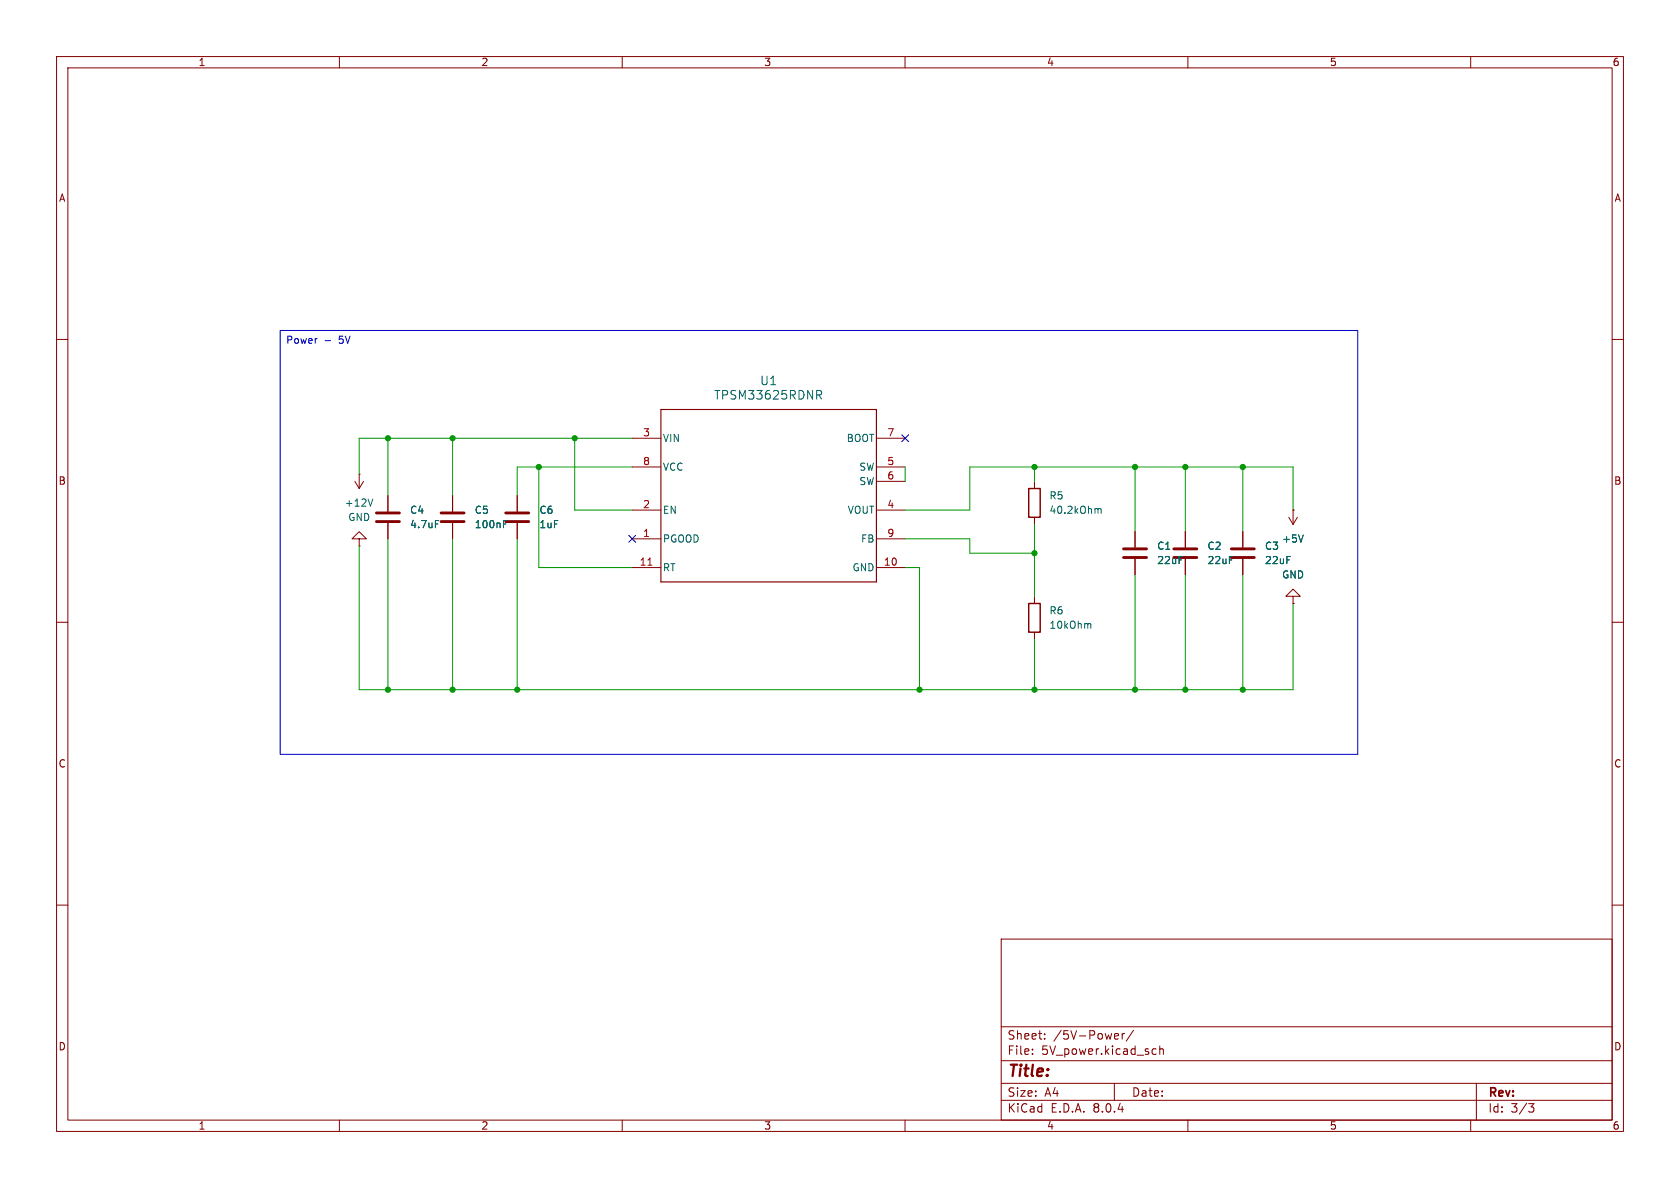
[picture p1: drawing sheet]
(kicad_sch
 (version 20231120)
 (generator "eeschema")
 (generator_version "8.0")
 (paper "A4")
 (lib_symbols
  (symbol "2025-01-06_13-50-15:TPSM33625RDNR"
   (pin_names
    (offset 0.254)) (exclude_from_sim no) (in_bom yes) (on_board yes)
   (property "Reference" "U" (at 0 2.54 0) (effects (font (size 1.524 1.524))))
   (property "Value" "TPSM33625RDNR" (at 0 0 0) (effects (font (size 1.524 1.524))))
   (property "Footprint" "RDN0011A-MFG" (at 0 0 0) (effects (font (size 1.27 1.27)
    (italic yes)) (hide yes)))
   (property "Datasheet" "TPSM33625RDNR" (at 0 0 0) (effects (font (size 1.27 1.27)
    (italic yes)) (hide yes)))
   (property "Description" "" (at 0 0 0) (effects (font (size 1.27 1.27)) (hide yes)))
   (property "ki_locked" "" (at 0 0 0) (effects (font (size 1.27 1.27))))
   (symbol "TPSM33625RDNR_0_1"
    (polyline (pts (xy 5.08 -25.4) (xy 43.18 -25.4)) (stroke (width 0.2032) (type default)) (fill (type none)))
    (polyline (pts (xy 5.08 5.08) (xy 5.08 -25.4)) (stroke (width 0.2032) (type default)) (fill (type none)))
    (polyline (pts (xy 43.18 -25.4) (xy 43.18 5.08)) (stroke (width 0.2032) (type default)) (fill (type none)))
    (polyline (pts (xy 43.18 5.08) (xy 5.08 5.08)) (stroke (width 0.2032) (type default)) (fill (type none)))
    (pin open_collector line (at 0 -17.78 0) (length 5.08) (name "PGOOD" (effects (font (size 1.27 1.27)))) (number "1" (effects (font (size 1.27 1.27)))))
    (pin power_in line (at 48.26 -22.86 180) (length 5.08) (name "GND" (effects (font (size 1.27 1.27)))) (number "10" (effects (font (size 1.27 1.27)))))
    (pin unspecified line (at 0 -22.86 0) (length 5.08) (name "RT" (effects (font (size 1.27 1.27)))) (number "11" (effects (font (size 1.27 1.27)))))
    (pin input line (at 0 -12.7 0) (length 5.08) (name "EN" (effects (font (size 1.27 1.27)))) (number "2" (effects (font (size 1.27 1.27)))))
    (pin power_in line (at 0 0 0) (length 5.08) (name "VIN" (effects (font (size 1.27 1.27)))) (number "3" (effects (font (size 1.27 1.27)))))
    (pin power_in line (at 48.26 -12.7 180) (length 5.08) (name "VOUT" (effects (font (size 1.27 1.27)))) (number "4" (effects (font (size 1.27 1.27)))))
    (pin unspecified line (at 48.26 -5.08 180) (length 5.08) (name "SW" (effects (font (size 1.27 1.27)))) (number "5" (effects (font (size 1.27 1.27)))))
    (pin unspecified line (at 48.26 -7.62 180) (length 5.08) (name "SW" (effects (font (size 1.27 1.27)))) (number "6" (effects (font (size 1.27 1.27)))))
    (pin unspecified line (at 48.26 0 180) (length 5.08) (name "BOOT" (effects (font (size 1.27 1.27)))) (number "7" (effects (font (size 1.27 1.27)))))
    (pin unspecified line (at 0 -5.08 0) (length 5.08) (name "VCC" (effects (font (size 1.27 1.27)))) (number "8" (effects (font (size 1.27 1.27)))))
    (pin unspecified line (at 48.26 -17.78 180) (length 5.08) (name "FB" (effects (font (size 1.27 1.27)))) (number "9" (effects (font (size 1.27 1.27)))))))
  (symbol "Device:C"
   (pin_numbers hide)
   (pin_names
    (offset 0.254)) (exclude_from_sim no) (in_bom yes) (on_board yes)
   (property "Reference" "C" (at 0.635 2.54 0) (effects (font (size 1.27 1.27)) (justify left)))
   (property "Value" "C" (at 0.635 -2.54 0) (effects (font (size 1.27 1.27)) (justify left)))
   (property "Footprint" "" (at 0.9652 -3.81 0) (effects (font (size 1.27 1.27)) (hide yes)))
   (property "Datasheet" "~" (at 0 0 0) (effects (font (size 1.27 1.27)) (hide yes)))
   (property "Description" "Unpolarized capacitor" (at 0 0 0) (effects (font (size 1.27 1.27)) (hide yes)))
   (symbol "C_0_1"
    (polyline (pts (xy -2.032 -0.762) (xy 2.032 -0.762)) (stroke (width 0.508) (type default)) (fill (type none)))
    (polyline (pts (xy -2.032 0.762) (xy 2.032 0.762)) (stroke (width 0.508) (type default)) (fill (type none))))
   (symbol "C_1_1"
    (pin passive line (at 0 3.81 270) (length 2.794) (name "~" (effects (font (size 1.27 1.27)))) (number "1" (effects (font (size 1.27 1.27)))))
    (pin passive line (at 0 -3.81 90) (length 2.794) (name "~" (effects (font (size 1.27 1.27)))) (number "2" (effects (font (size 1.27 1.27)))))))
  (symbol "Device:R"
   (pin_numbers hide)
   (pin_names
    (offset 0)) (exclude_from_sim no) (in_bom yes) (on_board yes)
   (property "Reference" "R" (at 2.032 0 90) (effects (font (size 1.27 1.27))))
   (property "Value" "R" (at 0 0 90) (effects (font (size 1.27 1.27))))
   (property "Footprint" "" (at -1.778 0 90) (effects (font (size 1.27 1.27)) (hide yes)))
   (property "Datasheet" "~" (at 0 0 0) (effects (font (size 1.27 1.27)) (hide yes)))
   (property "Description" "Resistor" (at 0 0 0) (effects (font (size 1.27 1.27)) (hide yes)))
   (symbol "R_0_1"
    (rectangle (start -1.016 -2.54) (end 1.016 2.54) (stroke (width 0.254) (type default)) (fill (type none))))
   (symbol "R_1_1"
    (pin passive line (at 0 3.81 270) (length 1.27) (name "~" (effects (font (size 1.27 1.27)))) (number "1" (effects (font (size 1.27 1.27)))))
    (pin passive line (at 0 -3.81 90) (length 1.27) (name "~" (effects (font (size 1.27 1.27)))) (number "2" (effects (font (size 1.27 1.27)))))))
  (symbol "power:+12V"
   (power)
   (pin_numbers hide)
   (pin_names
    (offset 0) hide) (exclude_from_sim no) (in_bom yes) (on_board yes)
   (property "Reference" "#PWR" (at 0 -3.81 0) (effects (font (size 1.27 1.27)) (hide yes)))
   (property "Value" "+12V" (at 0 3.556 0) (effects (font (size 1.27 1.27))))
   (property "Footprint" "" (at 0 0 0) (effects (font (size 1.27 1.27)) (hide yes)))
   (property "Datasheet" "" (at 0 0 0) (effects (font (size 1.27 1.27)) (hide yes)))
   (property "Description" "Power symbol creates a global label with name \"+12V\"" (at 0 0 0) (effects (font (size 1.27 1.27)) (hide yes)))
   (symbol "+12V_0_1"
    (polyline (pts (xy -0.762 1.27) (xy 0 2.54)) (stroke (width 0) (type default)) (fill (type none)))
    (polyline (pts (xy 0 0) (xy 0 2.54)) (stroke (width 0) (type default)) (fill (type none)))
    (polyline (pts (xy 0 2.54) (xy 0.762 1.27)) (stroke (width 0) (type default)) (fill (type none))))
   (symbol "+12V_1_1"
    (pin power_in line (at 0 0 90) (length 0) (name "~" (effects (font (size 1.27 1.27)))) (number "1" (effects (font (size 1.27 1.27)))))))
  (symbol "power:+5V"
   (power)
   (pin_numbers hide)
   (pin_names
    (offset 0) hide) (exclude_from_sim no) (in_bom yes) (on_board yes)
   (property "Reference" "#PWR" (at 0 -3.81 0) (effects (font (size 1.27 1.27)) (hide yes)))
   (property "Value" "+5V" (at 0 3.556 0) (effects (font (size 1.27 1.27))))
   (property "Footprint" "" (at 0 0 0) (effects (font (size 1.27 1.27)) (hide yes)))
   (property "Datasheet" "" (at 0 0 0) (effects (font (size 1.27 1.27)) (hide yes)))
   (property "Description" "Power symbol creates a global label with name \"+5V\"" (at 0 0 0) (effects (font (size 1.27 1.27)) (hide yes)))
   (symbol "+5V_0_1"
    (polyline (pts (xy -0.762 1.27) (xy 0 2.54)) (stroke (width 0) (type default)) (fill (type none)))
    (polyline (pts (xy 0 0) (xy 0 2.54)) (stroke (width 0) (type default)) (fill (type none)))
    (polyline (pts (xy 0 2.54) (xy 0.762 1.27)) (stroke (width 0) (type default)) (fill (type none))))
   (symbol "+5V_1_1"
    (pin power_in line (at 0 0 90) (length 0) (name "~" (effects (font (size 1.27 1.27)))) (number "1" (effects (font (size 1.27 1.27)))))))
  (symbol "power:GND"
   (power)
   (pin_numbers hide)
   (pin_names
    (offset 0) hide) (exclude_from_sim no) (in_bom yes) (on_board yes)
   (property "Reference" "#PWR" (at 0 -6.35 0) (effects (font (size 1.27 1.27)) (hide yes)))
   (property "Value" "GND" (at 0 -3.81 0) (effects (font (size 1.27 1.27))))
   (property "Footprint" "" (at 0 0 0) (effects (font (size 1.27 1.27)) (hide yes)))
   (property "Datasheet" "" (at 0 0 0) (effects (font (size 1.27 1.27)) (hide yes)))
   (property "Description" "Power symbol creates a global label with name \"GND\" , ground" (at 0 0 0) (effects (font (size 1.27 1.27)) (hide yes)))
   (symbol "GND_0_1"
    (polyline (pts (xy 0 0) (xy 0 -1.27) (xy 1.27 -1.27) (xy 0 -2.54) (xy -1.27 -1.27) (xy 0 -1.27)) (stroke (width 0) (type default)) (fill (type none))))
   (symbol "GND_1_1"
    (pin power_in line (at 0 0 270) (length 0) (name "~" (effects (font (size 1.27 1.27)))) (number "1" (effects (font (size 1.27 1.27))))))))
 (junction
  (at 68.58 77.47)
  (diameter 0)
  (color 0 0 0 0))
 (junction
  (at 200.66 82.55)
  (diameter 0)
  (color 0 0 0 0))
 (junction
  (at 68.58 121.92)
  (diameter 0)
  (color 0 0 0 0))
 (junction
  (at 209.55 82.55)
  (diameter 0)
  (color 0 0 0 0))
 (junction
  (at 95.25 82.55)
  (diameter 0)
  (color 0 0 0 0))
 (junction
  (at 182.88 97.79)
  (diameter 0)
  (color 0 0 0 0))
 (junction
  (at 101.6 77.47)
  (diameter 0)
  (color 0 0 0 0))
 (junction
  (at 80.01 121.92)
  (diameter 0)
  (color 0 0 0 0))
 (junction
  (at 80.01 77.47)
  (diameter 0)
  (color 0 0 0 0))
 (junction
  (at 182.88 82.55)
  (diameter 0)
  (color 0 0 0 0))
 (junction
  (at 209.55 121.92)
  (diameter 0)
  (color 0 0 0 0))
 (junction
  (at 91.44 121.92)
  (diameter 0)
  (color 0 0 0 0))
 (junction
  (at 162.56 121.92)
  (diameter 0)
  (color 0 0 0 0))
 (junction
  (at 200.66 121.92)
  (diameter 0)
  (color 0 0 0 0))
 (junction
  (at 219.71 82.55)
  (diameter 0)
  (color 0 0 0 0))
 (junction
  (at 219.71 121.92)
  (diameter 0)
  (color 0 0 0 0))
 (junction
  (at 182.88 121.92)
  (diameter 0)
  (color 0 0 0 0))
 (no_connect
  (at 160.02 77.47))
 (no_connect
  (at 111.76 95.25))
 (wire
  (pts (xy 91.44 82.55) (xy 91.44 87.63))
  (stroke (width 0) (type default)))
 (wire
  (pts (xy 209.55 101.6) (xy 209.55 121.92))
  (stroke (width 0) (type default)))
 (wire
  (pts (xy 182.88 92.71) (xy 182.88 97.79))
  (stroke (width 0) (type default)))
 (wire
  (pts (xy 111.76 100.33) (xy 95.25 100.33))
  (stroke (width 0) (type default)))
 (wire
  (pts (xy 68.58 77.47) (xy 68.58 87.63))
  (stroke (width 0) (type default)))
 (wire
  (pts (xy 209.55 82.55) (xy 219.71 82.55))
  (stroke (width 0) (type default)))
 (wire
  (pts (xy 182.88 97.79) (xy 182.88 105.41))
  (stroke (width 0) (type default)))
 (wire
  (pts (xy 160.02 95.25) (xy 171.45 95.25))
  (stroke (width 0) (type default)))
 (wire
  (pts (xy 160.02 90.17) (xy 171.45 90.17))
  (stroke (width 0) (type default)))
 (wire
  (pts (xy 219.71 82.55) (xy 219.71 93.98))
  (stroke (width 0) (type default)))
 (wire
  (pts (xy 91.44 95.25) (xy 91.44 121.92))
  (stroke (width 0) (type default)))
 (wire
  (pts (xy 95.25 82.55) (xy 111.76 82.55))
  (stroke (width 0) (type default)))
 (wire
  (pts (xy 68.58 121.92) (xy 80.01 121.92))
  (stroke (width 0) (type default)))
 (wire
  (pts (xy 68.58 95.25) (xy 68.58 121.92))
  (stroke (width 0) (type default)))
 (wire
  (pts (xy 219.71 82.55) (xy 228.6 82.55))
  (stroke (width 0) (type default)))
 (wire
  (pts (xy 80.01 121.92) (xy 91.44 121.92))
  (stroke (width 0) (type default)))
 (wire
  (pts (xy 182.88 121.92) (xy 200.66 121.92))
  (stroke (width 0) (type default)))
 (wire
  (pts (xy 200.66 121.92) (xy 209.55 121.92))
  (stroke (width 0) (type default)))
 (wire
  (pts (xy 200.66 82.55) (xy 200.66 93.98))
  (stroke (width 0) (type default)))
 (wire
  (pts (xy 171.45 97.79) (xy 182.88 97.79))
  (stroke (width 0) (type default)))
 (wire
  (pts (xy 182.88 82.55) (xy 182.88 85.09))
  (stroke (width 0) (type default)))
 (wire
  (pts (xy 209.55 121.92) (xy 219.71 121.92))
  (stroke (width 0) (type default)))
 (wire
  (pts (xy 80.01 77.47) (xy 101.6 77.47))
  (stroke (width 0) (type default)))
 (wire
  (pts (xy 228.6 106.68) (xy 228.6 121.92))
  (stroke (width 0) (type default)))
 (wire
  (pts (xy 160.02 100.33) (xy 162.56 100.33))
  (stroke (width 0) (type default)))
 (wire
  (pts (xy 91.44 82.55) (xy 95.25 82.55))
  (stroke (width 0) (type default)))
 (wire
  (pts (xy 200.66 82.55) (xy 209.55 82.55))
  (stroke (width 0) (type default)))
 (wire
  (pts (xy 63.5 83.82) (xy 63.5 77.47))
  (stroke (width 0) (type default)))
 (wire
  (pts (xy 182.88 113.03) (xy 182.88 121.92))
  (stroke (width 0) (type default)))
 (wire
  (pts (xy 219.71 101.6) (xy 219.71 121.92))
  (stroke (width 0) (type default)))
 (wire
  (pts (xy 63.5 77.47) (xy 68.58 77.47))
  (stroke (width 0) (type default)))
 (wire
  (pts (xy 171.45 95.25) (xy 171.45 97.79))
  (stroke (width 0) (type default)))
 (wire
  (pts (xy 209.55 82.55) (xy 209.55 93.98))
  (stroke (width 0) (type default)))
 (wire
  (pts (xy 182.88 82.55) (xy 200.66 82.55))
  (stroke (width 0) (type default)))
 (wire
  (pts (xy 101.6 77.47) (xy 101.6 90.17))
  (stroke (width 0) (type default)))
 (wire
  (pts (xy 91.44 121.92) (xy 162.56 121.92))
  (stroke (width 0) (type default)))
 (wire
  (pts (xy 68.58 77.47) (xy 80.01 77.47))
  (stroke (width 0) (type default)))
 (wire
  (pts (xy 171.45 82.55) (xy 182.88 82.55))
  (stroke (width 0) (type default)))
 (wire
  (pts (xy 219.71 121.92) (xy 228.6 121.92))
  (stroke (width 0) (type default)))
 (wire
  (pts (xy 63.5 121.92) (xy 68.58 121.92))
  (stroke (width 0) (type default)))
 (wire
  (pts (xy 162.56 100.33) (xy 162.56 121.92))
  (stroke (width 0) (type default)))
 (wire
  (pts (xy 162.56 121.92) (xy 182.88 121.92))
  (stroke (width 0) (type default)))
 (wire
  (pts (xy 63.5 96.52) (xy 63.5 121.92))
  (stroke (width 0) (type default)))
 (wire
  (pts (xy 228.6 82.55) (xy 228.6 90.17))
  (stroke (width 0) (type default)))
 (wire
  (pts (xy 80.01 95.25) (xy 80.01 121.92))
  (stroke (width 0) (type default)))
 (wire
  (pts (xy 200.66 101.6) (xy 200.66 121.92))
  (stroke (width 0) (type default)))
 (wire
  (pts (xy 95.25 100.33) (xy 95.25 82.55))
  (stroke (width 0) (type default)))
 (wire
  (pts (xy 171.45 90.17) (xy 171.45 82.55))
  (stroke (width 0) (type default)))
 (wire
  (pts (xy 160.02 82.55) (xy 160.02 85.09))
  (stroke (width 0) (type default)))
 (wire
  (pts (xy 80.01 77.47) (xy 80.01 87.63))
  (stroke (width 0) (type default)))
 (wire
  (pts (xy 101.6 77.47) (xy 111.76 77.47))
  (stroke (width 0) (type default)))
 (wire
  (pts (xy 111.76 90.17) (xy 101.6 90.17))
  (stroke (width 0) (type default)))
 (text_box "Power - 5V\n"
  (exclude_from_sim no)
  (at 49.53 58.42 0)
  (size 190.5 74.93)
  (stroke (width 0) (type default))
  (fill (type none))
  (effects (font (size 1.27 1.27)) (justify left top)))
 (symbol
  (lib_id "Device:C")
  (at 209.55 97.79 0)
  (unit 1)
  (exclude_from_sim no)
  (in_bom yes)
  (on_board yes)
  (dnp no)
  (fields_autoplaced yes)
  (property "Reference" "C2" (at 213.36 96.5199 0) (effects (font (size 1.27 1.27)) (justify left)))
  (property "Value" "22uF" (at 213.36 99.0599 0) (effects (font (size 1.27 1.27)) (justify left)))
  (property "Footprint" "Capacitor_SMD:C_0805_2012Metric" (at 210.5152 101.6 0) (effects (font (size 1.27 1.27)) (hide yes)))
  (property "Datasheet" "~" (at 209.55 97.79 0) (effects (font (size 1.27 1.27)) (hide yes)))
  (property "Description" "Unpolarized capacitor" (at 209.55 97.79 0) (effects (font (size 1.27 1.27)) (hide yes)))
  (pin "1")
  (pin "2"))
 (symbol
  (lib_id "Device:C")
  (at 219.71 97.79 0)
  (unit 1)
  (exclude_from_sim no)
  (in_bom yes)
  (on_board yes)
  (dnp no)
  (fields_autoplaced yes)
  (property "Reference" "C3" (at 223.52 96.5199 0) (effects (font (size 1.27 1.27)) (justify left)))
  (property "Value" "22uF" (at 223.52 99.0599 0) (effects (font (size 1.27 1.27)) (justify left)))
  (property "Footprint" "Capacitor_SMD:C_0805_2012Metric" (at 220.6752 101.6 0) (effects (font (size 1.27 1.27)) (hide yes)))
  (property "Datasheet" "~" (at 219.71 97.79 0) (effects (font (size 1.27 1.27)) (hide yes)))
  (property "Description" "Unpolarized capacitor" (at 219.71 97.79 0) (effects (font (size 1.27 1.27)) (hide yes)))
  (pin "1")
  (pin "2"))
 (symbol
  (lib_id "Device:C")
  (at 80.01 91.44 0)
  (unit 1)
  (exclude_from_sim no)
  (in_bom yes)
  (on_board yes)
  (dnp no)
  (fields_autoplaced yes)
  (property "Reference" "C5" (at 83.82 90.1699 0) (effects (font (size 1.27 1.27)) (justify left)))
  (property "Value" "100nF" (at 83.82 92.7099 0) (effects (font (size 1.27 1.27)) (justify left)))
  (property "Footprint" "Capacitor_SMD:C_0805_2012Metric" (at 80.9752 95.25 0) (effects (font (size 1.27 1.27)) (hide yes)))
  (property "Datasheet" "~" (at 80.01 91.44 0) (effects (font (size 1.27 1.27)) (hide yes)))
  (property "Description" "Unpolarized capacitor" (at 80.01 91.44 0) (effects (font (size 1.27 1.27)) (hide yes)))
  (pin "1")
  (pin "2"))
 (symbol
  (lib_id "Device:R")
  (at 182.88 88.9 0)
  (unit 1)
  (exclude_from_sim no)
  (in_bom yes)
  (on_board yes)
  (dnp no)
  (fields_autoplaced yes)
  (property "Reference" "R5" (at 185.42 87.6299 0) (effects (font (size 1.27 1.27)) (justify left)))
  (property "Value" "40.2kOhm" (at 185.42 90.1699 0) (effects (font (size 1.27 1.27)) (justify left)))
  (property "Footprint" "Resistor_SMD:R_0805_2012Metric" (at 181.102 88.9 90) (effects (font (size 1.27 1.27)) (hide yes)))
  (property "Datasheet" "~" (at 182.88 88.9 0) (effects (font (size 1.27 1.27)) (hide yes)))
  (property "Description" "Resistor" (at 182.88 88.9 0) (effects (font (size 1.27 1.27)) (hide yes)))
  (pin "1")
  (pin "2"))
 (symbol
  (lib_id "power:+12V")
  (at 63.5 83.82 180)
  (unit 1)
  (exclude_from_sim no)
  (in_bom yes)
  (on_board yes)
  (dnp no)
  (fields_autoplaced yes)
  (property "Reference" "#PWR024" (at 63.5 80.01 0) (effects (font (size 1.27 1.27)) (hide yes)))
  (property "Value" "+12V" (at 63.5 88.9 0) (effects (font (size 1.27 1.27))))
  (property "Footprint" "" (at 63.5 83.82 0) (effects (font (size 1.27 1.27)) (hide yes)))
  (property "Datasheet" "" (at 63.5 83.82 0) (effects (font (size 1.27 1.27)) (hide yes)))
  (property "Description" "Power symbol creates a global label with name \"+12V\"" (at 63.5 83.82 0) (effects (font (size 1.27 1.27)) (hide yes)))
  (pin "1"))
 (symbol
  (lib_id "2025-01-06_13-50-15:TPSM33625RDNR")
  (at 111.76 77.47 0)
  (unit 1)
  (exclude_from_sim no)
  (in_bom yes)
  (on_board yes)
  (dnp no)
  (fields_autoplaced yes)
  (property "Reference" "U1" (at 135.89 67.31 0) (effects (font (size 1.524 1.524))))
  (property "Value" "TPSM33625RDNR" (at 135.89 69.85 0) (effects (font (size 1.524 1.524))))
  (property "Footprint" "TPSM33625:RDN0011A-MFG_custom" (at 111.76 77.47 0) (effects (font (size 1.27 1.27)
    (italic yes)) (hide yes)))
  (property "Datasheet" "TPSM33625RDNR" (at 111.76 77.47 0) (effects (font (size 1.27 1.27)
    (italic yes)) (hide yes)))
  (property "Description" "" (at 111.76 77.47 0) (effects (font (size 1.27 1.27)) (hide yes)))
  (pin "5")
  (pin "11")
  (pin "4")
  (pin "7")
  (pin "8")
  (pin "9")
  (pin "3")
  (pin "1")
  (pin "2")
  (pin "6")
  (pin "10"))
 (symbol
  (lib_id "Device:C")
  (at 200.66 97.79 0)
  (unit 1)
  (exclude_from_sim no)
  (in_bom yes)
  (on_board yes)
  (dnp no)
  (fields_autoplaced yes)
  (property "Reference" "C1" (at 204.47 96.5199 0) (effects (font (size 1.27 1.27)) (justify left)))
  (property "Value" "22uF" (at 204.47 99.0599 0) (effects (font (size 1.27 1.27)) (justify left)))
  (property "Footprint" "Capacitor_SMD:C_0805_2012Metric" (at 201.6252 101.6 0) (effects (font (size 1.27 1.27)) (hide yes)))
  (property "Datasheet" "~" (at 200.66 97.79 0) (effects (font (size 1.27 1.27)) (hide yes)))
  (property "Description" "Unpolarized capacitor" (at 200.66 97.79 0) (effects (font (size 1.27 1.27)) (hide yes)))
  (pin "1")
  (pin "2"))
 (symbol
  (lib_id "power:+5V")
  (at 228.6 90.17 180)
  (unit 1)
  (exclude_from_sim no)
  (in_bom yes)
  (on_board yes)
  (dnp no)
  (fields_autoplaced yes)
  (property "Reference" "#PWR026" (at 228.6 86.36 0) (effects (font (size 1.27 1.27)) (hide yes)))
  (property "Value" "+5V" (at 228.6 95.25 0) (effects (font (size 1.27 1.27))))
  (property "Footprint" "" (at 228.6 90.17 0) (effects (font (size 1.27 1.27)) (hide yes)))
  (property "Datasheet" "" (at 228.6 90.17 0) (effects (font (size 1.27 1.27)) (hide yes)))
  (property "Description" "Power symbol creates a global label with name \"+5V\"" (at 228.6 90.17 0) (effects (font (size 1.27 1.27)) (hide yes)))
  (pin "1"))
 (symbol
  (lib_id "power:GND")
  (at 228.6 106.68 180)
  (unit 1)
  (exclude_from_sim no)
  (in_bom yes)
  (on_board yes)
  (dnp no)
  (fields_autoplaced yes)
  (property "Reference" "#PWR027" (at 228.6 100.33 0) (effects (font (size 1.27 1.27)) (hide yes)))
  (property "Value" "GND" (at 228.6 101.6 0) (effects (font (size 1.27 1.27))))
  (property "Footprint" "" (at 228.6 106.68 0) (effects (font (size 1.27 1.27)) (hide yes)))
  (property "Datasheet" "" (at 228.6 106.68 0) (effects (font (size 1.27 1.27)) (hide yes)))
  (property "Description" "Power symbol creates a global label with name \"GND\" , ground" (at 228.6 106.68 0) (effects (font (size 1.27 1.27)) (hide yes)))
  (pin "1"))
 (symbol
  (lib_id "power:GND")
  (at 63.5 96.52 180)
  (unit 1)
  (exclude_from_sim no)
  (in_bom yes)
  (on_board yes)
  (dnp no)
  (fields_autoplaced yes)
  (property "Reference" "#PWR025" (at 63.5 90.17 0) (effects (font (size 1.27 1.27)) (hide yes)))
  (property "Value" "GND" (at 63.5 91.44 0) (effects (font (size 1.27 1.27))))
  (property "Footprint" "" (at 63.5 96.52 0) (effects (font (size 1.27 1.27)) (hide yes)))
  (property "Datasheet" "" (at 63.5 96.52 0) (effects (font (size 1.27 1.27)) (hide yes)))
  (property "Description" "Power symbol creates a global label with name \"GND\" , ground" (at 63.5 96.52 0) (effects (font (size 1.27 1.27)) (hide yes)))
  (pin "1"))
 (symbol
  (lib_id "Device:C")
  (at 68.58 91.44 0)
  (unit 1)
  (exclude_from_sim no)
  (in_bom yes)
  (on_board yes)
  (dnp no)
  (fields_autoplaced yes)
  (property "Reference" "C4" (at 72.39 90.1699 0) (effects (font (size 1.27 1.27)) (justify left)))
  (property "Value" "4.7uF" (at 72.39 92.7099 0) (effects (font (size 1.27 1.27)) (justify left)))
  (property "Footprint" "Capacitor_SMD:C_0805_2012Metric" (at 69.5452 95.25 0) (effects (font (size 1.27 1.27)) (hide yes)))
  (property "Datasheet" "~" (at 68.58 91.44 0) (effects (font (size 1.27 1.27)) (hide yes)))
  (property "Description" "Unpolarized capacitor" (at 68.58 91.44 0) (effects (font (size 1.27 1.27)) (hide yes)))
  (pin "1")
  (pin "2"))
 (symbol
  (lib_id "Device:C")
  (at 91.44 91.44 0)
  (unit 1)
  (exclude_from_sim no)
  (in_bom yes)
  (on_board yes)
  (dnp no)
  (fields_autoplaced yes)
  (property "Reference" "C6" (at 95.25 90.1699 0) (effects (font (size 1.27 1.27)) (justify left)))
  (property "Value" "1uF" (at 95.25 92.7099 0) (effects (font (size 1.27 1.27)) (justify left)))
  (property "Footprint" "Capacitor_SMD:C_0805_2012Metric" (at 92.4052 95.25 0) (effects (font (size 1.27 1.27)) (hide yes)))
  (property "Datasheet" "~" (at 91.44 91.44 0) (effects (font (size 1.27 1.27)) (hide yes)))
  (property "Description" "Unpolarized capacitor" (at 91.44 91.44 0) (effects (font (size 1.27 1.27)) (hide yes)))
  (pin "1")
  (pin "2"))
 (symbol
  (lib_id "Device:R")
  (at 182.88 109.22 0)
  (unit 1)
  (exclude_from_sim no)
  (in_bom yes)
  (on_board yes)
  (dnp no)
  (fields_autoplaced yes)
  (property "Reference" "R6" (at 185.42 107.9499 0) (effects (font (size 1.27 1.27)) (justify left)))
  (property "Value" "10kOhm" (at 185.42 110.4899 0) (effects (font (size 1.27 1.27)) (justify left)))
  (property "Footprint" "Resistor_SMD:R_0805_2012Metric" (at 181.102 109.22 90) (effects (font (size 1.27 1.27)) (hide yes)))
  (property "Datasheet" "~" (at 182.88 109.22 0) (effects (font (size 1.27 1.27)) (hide yes)))
  (property "Description" "Resistor" (at 182.88 109.22 0) (effects (font (size 1.27 1.27)) (hide yes)))
  (pin "1")
  (pin "2")))
